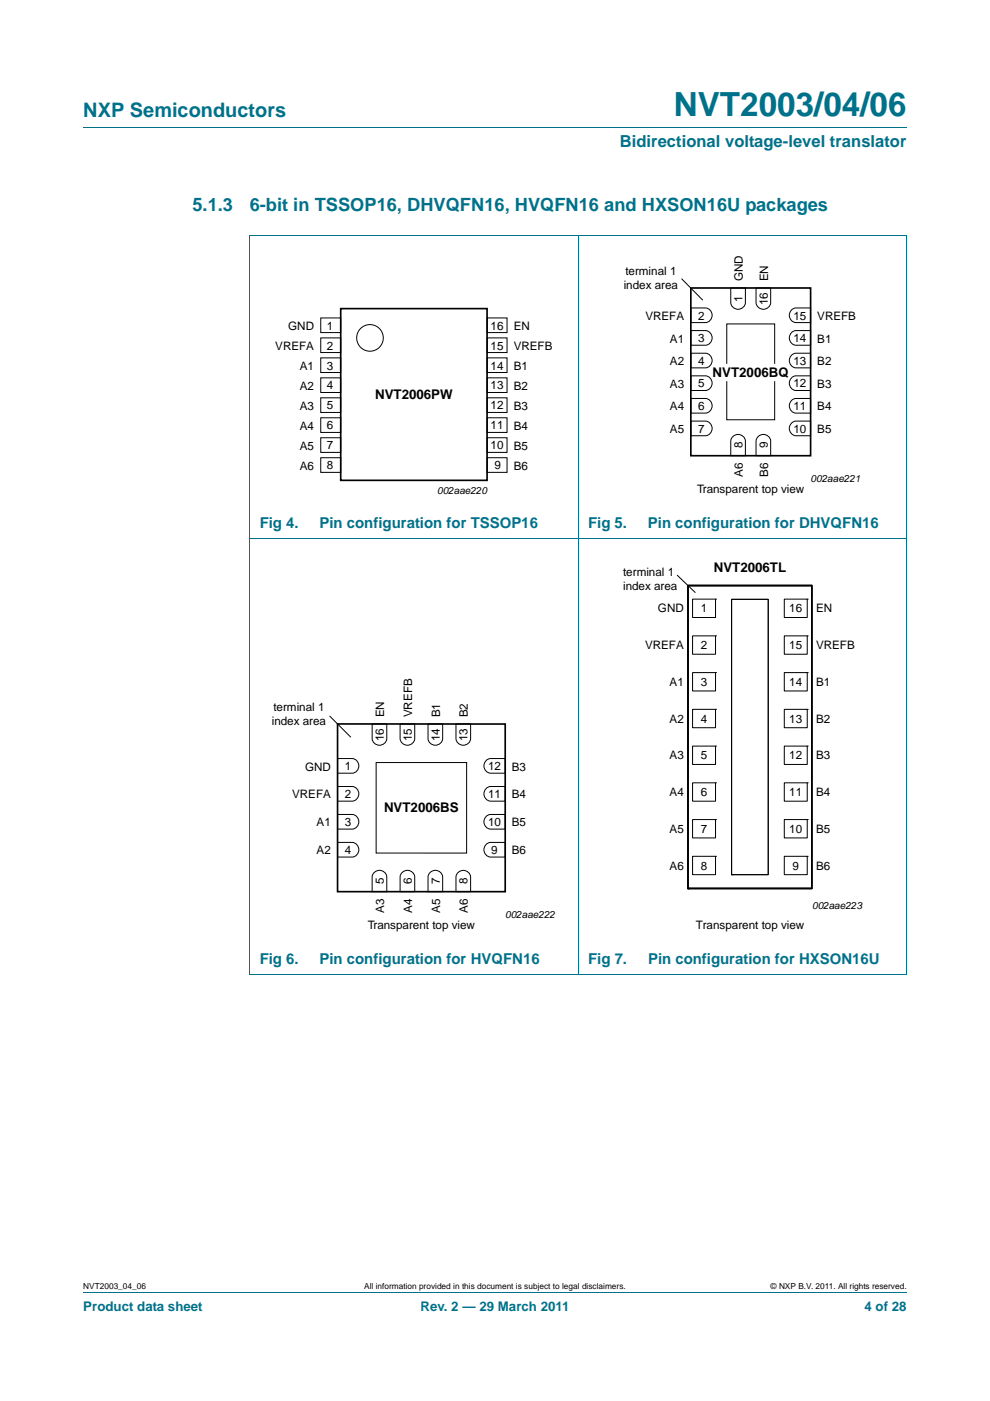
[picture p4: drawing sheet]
<svg xmlns="http://www.w3.org/2000/svg" width="210mm" height="297mm" viewBox="0 0 210 297" stroke-linecap="round" stroke-linejoin="round" font-family="sans-serif">
<path d="M17.7 27h174.6M52.9 49.9h139.4M53 50v156.5M122.6 49.9v156.7M192.3 50v156.5M52.9 114.1h139.4M52.9 206.5h139.4M17.7 273.9h174.6" fill="none" stroke="#00718a" stroke-width=".21"/>
<g fill="none" stroke="#000" stroke-width=".21">
<path d="M144.6 59.1l4.5 4.6M68 67.4h4.3v3.1h-4.3zM68 71.6h4.3v3.1h-4.3zM68 75.9h4.3v3.1h-4.3zM103.3 75.9h4.2v3.1h-4.2zM103.3 67.4h4.2v3.1h-4.2zM103.3 71.6h4.2v3.1h-4.2zM146.5 79.7h3.1a1.56 1.56 0 0 1 1.4 1.5 1.56 1.56 0 0 1-1.4 1.6h-3.1zM146.5 74.9h3.1a1.56 1.56 0 0 1 1.4 1.5 1.56 1.56 0 0 1-1.4 1.6h-3.1zM146.5 70.1h3.1a1.56 1.56 0 0 1 1.4 1.5 1.56 1.56 0 0 1-1.4 1.6h-3.1zM146.5 65.3h3.1a1.56 1.56 0 0 1 1.4 1.5 1.56 1.56 0 0 1-1.4 1.6h-3.1zM154.1 77.1v-8.4h10.2v8.4"/>
<path d="M155 61.1h3.1v3.1a1.56 1.56 0 0 1-1.6 1.4 1.56 1.56 0 0 1-1.5-1.4zM160.4 61.1h3.1v3.1a1.56 1.56 0 0 1-1.6 1.4 1.56 1.56 0 0 1-1.5-1.4zM168 75.2l.8-.3h3.1v3.1h-3.1a1.57 1.57 0 0 1-1.3-1.1 1.57 1.57 0 0 1 .5-1.7zM168 70.4l.8-.3h3.1v3.1h-3.1a1.57 1.57 0 0 1-1.3-1.1 1.57 1.57 0 0 1 .5-1.7zM168 65.6l.8-.3h3.1v3.1h-3.1a1.57 1.57 0 0 1-1.3-1.1 1.57 1.57 0 0 1 .5-1.7zM68 80.1h4.3v3.1h-4.3zM68 84.3h4.3v3.1h-4.3zM68 88.6h4.3v3.1h-4.3zM68 92.8h4.3v3.1h-4.3zM68 97h4.3v3.2h-4.3zM103.3 92.8h4.2v3.1h-4.2zM103.3 97h4.2v3.2h-4.2z"/>
<path d="M103.3 84.3h4.2v3.1h-4.2zM103.3 88.6h4.2v3.1h-4.2zM103.3 80.1h4.2v3.1h-4.2zM146.5 89.3h3.1a1.56 1.56 0 0 1 1.4 1.5 1.56 1.56 0 0 1-1.4 1.6h-3.1zM146.5 84.5h3.1a1.56 1.56 0 0 1 1.4 1.5 1.56 1.56 0 0 1-1.4 1.6h-3.1zM154.1 80.8v8.2h10.2v-8.2M155.3 92.7a1.57 1.57 0 0 1 1.7-.5 1.57 1.57 0 0 1 1.1 1.3v3.1h-3.1v-3.1zM160.7 92.7a1.57 1.57 0 0 1 1.6-.5 1.57 1.57 0 0 1 1.2 1.3v3.1h-3.1v-3.1zM168 89.6l.8-.3h3.1v3.1h-3.1a1.57 1.57 0 0 1-1.3-1.1 1.57 1.57 0 0 1 .5-1.7zM168 84.8l.8-.3h3.1v3.1h-3.1a1.57 1.57 0 0 1-1.3-1.1 1.57 1.57 0 0 1 .5-1.7zM168 80l.8-.3h3.1v3.1h-3.1a1.57 1.57 0 0 1-1.3-1.1 1.57 1.57 0 0 1 .5-1.7zM143.6 121.9l3.9 3.8"/>
<path d="M146.9 134.8h4.9v3.9h-4.9zM146.9 127h4.9v3.9h-4.9zM151.8 134.8h.1M151.8 127h.1M155.2 127.1h7.7v58.3h-7.7zM166.3 134.8h4.9v3.9h-4.9zM166.3 127h4.9v3.9h-4.9zM171.2 134.8h.1M171.2 127h.1M69.9 151.8l4.5 4.5M78.9 153.5h3.1v3.1a1.56 1.56 0 0 1-1.5 1.4 1.56 1.56 0 0 1-1.6-1.4zM84.9 153.5h3.1v3.1a1.56 1.56 0 0 1-1.6 1.4 1.56 1.56 0 0 1-1.5-1.4z"/>
<path d="M90.8 153.5h3.1v3.1a1.56 1.56 0 0 1-1.6 1.4 1.56 1.56 0 0 1-1.5-1.4zM96.7 153.5h3.1v3.1a1.56 1.56 0 0 1-1.5 1.4 1.56 1.56 0 0 1-1.6-1.4zM146.9 158.2h4.9v3.9h-4.9zM146.9 150.4h4.9v3.9h-4.9zM146.9 142.6h4.9v3.9h-4.9zM151.8 158.2h.1M151.8 150.4h.1M151.8 142.6h.1M166.3 158.2h4.9v3.9h-4.9zM166.3 150.4h4.9v3.9h-4.9zM166.3 142.6h4.9v3.9h-4.9zM171.2 158.2h.1"/>
<path d="M171.2 150.4h.1M171.2 142.6h.1M71.6 178.6h3.1a1.56 1.56 0 0 1 1.4 1.6 1.56 1.56 0 0 1-1.4 1.5h-3.1zM71.6 172.7h3.1a1.56 1.56 0 0 1 1.4 1.5 1.56 1.56 0 0 1-1.4 1.6h-3.1zM71.6 166.8h3.1a1.56 1.56 0 0 1 1.4 1.5 1.56 1.56 0 0 1-1.4 1.6h-3.1zM71.6 160.8h3.1a1.56 1.56 0 0 1 1.4 1.6 1.56 1.56 0 0 1-1.4 1.5h-3.1zM79.8 161.7h19.2v19.2h-19.2zM103.2 161.2l.9-.4h3.1v3.1h-3.1a1.57 1.57 0 0 1-1.4-1.1 1.57 1.57 0 0 1 .5-1.6zM103.2 178.9l.9-.3h3.1v3.1h-3.1a1.57 1.57 0 0 1-1.4-1.1 1.57 1.57 0 0 1 .5-1.7zM103.2 173l.9-.3h3.1v3.1h-3.1a1.57 1.57 0 0 1-1.4-1.1 1.57 1.57 0 0 1 .5-1.7zM103.2 167.1l.9-.3h3.1v3.1h-3.1a1.57 1.57 0 0 1-1.4-1.2 1.57 1.57 0 0 1 .5-1.6zM146.9 173.8h4.9v3.9h-4.9z"/>
<path d="M146.9 166h4.9v3.9h-4.9zM151.8 173.8h.1M151.8 166h.1M166.3 173.8h4.9v3.9h-4.9zM166.3 166h4.9v3.9h-4.9zM171.2 173.8h.1M171.2 166h.1M79.3 185.1a1.57 1.57 0 0 1 1.6-.5 1.57 1.57 0 0 1 1.1 1.3v3.2h-3.1v-3.2zM85.2 185.1a1.57 1.57 0 0 1 1.7-.5 1.57 1.57 0 0 1 1.1 1.3v3.2h-3.1v-3.2zM91.1 185.1a1.57 1.57 0 0 1 1.7-.5 1.57 1.57 0 0 1 1.1 1.3v3.2h-3.1v-3.2zM97 185.1a1.57 1.57 0 0 1 1.7-.5 1.57 1.57 0 0 1 1.1 1.3v3.2h-3.1v-3.2zM146.9 181.6h4.9v3.8h-4.9z"/>
<path d="M151.8 181.6h.1M155.2 185.4h.1M166.3 181.6h4.9v3.8h-4.9zM171.2 181.6h.1"/>
<circle cx="78.5" cy="71.6" r="2.82"/>
</g>
<path d="M72.3 65.4h31v36.4h-31zM146.5 61.1h25.4v35.5h-25.4zM145.9 124.1h26.3v64.3h-26.3zM71.6 153.5h35.6v35.6h-35.6z" fill="none" stroke="#000" stroke-width=".35"/>
<circle cx="145.9" cy="188.4" r=".18" fill="#000"/>
<text font-size="7" fill="#00718a" x="142.9" y="24.6">NVT2003/04/06</text>
<text font-size="4.2" fill="#00718a" x="17.7" y="24.9">NXP Semiconductors</text>
<g font-size="3.9" fill="#00718a">
<text x="40.8" y="44.7">5.1.3</text>
<text x="53" y="44.7">6-bit in TSSOP16, DHVQFN16, HVQFN16 and HXSON16U packages</text>
</g>
<text font-size="3.5" fill="#00718a" x="131.5" y="31.1">Bidirectional voltage-level translator</text>
<g font-size="3.2" fill="#00718a">
<text x="55.1" y="112">Fig 4.</text>
<text x="67.8" y="112">Pin configuration for TSSOP16</text>
<text x="124.7" y="112">Fig 5.</text>
<text x="137.4" y="112">Pin configuration for DHVQFN16</text>
<text x="55.1" y="204.4">Fig 6.</text>
<text x="67.8" y="204.4">Pin configuration for HVQFN16</text>
<text x="124.7" y="204.4">Fig 7.</text>
<text x="137.4" y="204.4">Pin configuration for HXSON16U</text>
</g>
<g font-size="2.8">
<text x="151.2" y="80">NVT2006BQ</text>
<text x="79.6" y="84.6">NVT2006PW</text>
<text x="151.4" y="121.3">NVT2006TL</text>
<text x="81.5" y="172.1">NVT2006BS</text>
</g>
<g font-size="2.8" fill="#00718a">
<text x="17.7" y="277.9">Product data sheet</text>
<text x="89.2" y="277.9">Rev. 2 — 29 March 2011</text>
<text x="183.4" y="277.9">4 of 28</text>
</g>
<g font-size="2.5">
<text x="132.6" y="58.2">terminal 1</text>
<text x="157.5" y="59.6" transform="rotate(-90 157.5 59.6)">GND</text>
<text x="162.9" y="59.6" transform="rotate(-90 162.9 59.6)">EN</text>
<text x="132.3" y="61.2">index area</text>
<text x="157.5" y="64" transform="rotate(-90 157.5 64)">1</text>
<text x="162.8" y="64.7" transform="rotate(-90 162.8 64.7)">16</text>
<text x="61.1" y="70">GND</text>
<text x="69.3" y="69.9">1</text>
<text x="104.1" y="69.9">16</text>
<text x="109" y="70">EN</text>
<text x="136.9" y="67.8">VREFA</text>
<text x="148.1" y="67.8">2</text>
<text x="168.3" y="67.8">15</text>
<text x="173.3" y="67.8">VREFB</text>
<text x="58.4" y="74.2">VREFA</text>
<text x="69.3" y="74.1">2</text>
<text x="104.1" y="74.1">15</text>
<text x="109" y="74.2">VREFB</text>
<text x="142.1" y="77.4">A2</text>
<text x="142.1" y="72.6">A1</text>
<text x="148.1" y="77.4">4</text>
<text x="148.1" y="72.6">3</text>
<text x="168.3" y="77.4">13</text>
<text x="168.3" y="72.6">14</text>
<text x="173.3" y="77.4">B2</text>
<text x="173.3" y="72.6">B1</text>
<text x="63.6" y="78.4">A1</text>
<text x="63.6" y="82.6">A2</text>
<text x="69.3" y="78.3">3</text>
<text x="69.3" y="82.6">4</text>
<text x="104.1" y="78.3">14</text>
<text x="104.1" y="82.6">13</text>
<text x="109" y="78.4">B1</text>
<text x="109" y="82.6">B2</text>
<text x="142.1" y="82.2">A3</text>
<text x="148.1" y="82.2">5</text>
<text x="168.3" y="82.2">12</text>
<text x="173.3" y="82.2">B3</text>
<text x="63.6" y="86.9">A3</text>
<text x="69.3" y="86.8">5</text>
<text x="104.1" y="86.8">12</text>
<text x="109" y="86.9">B3</text>
<text x="142.1" y="87">A4</text>
<text x="148.1" y="87">6</text>
<text x="168.3" y="87">11</text>
<text x="173.3" y="87">B4</text>
<text x="63.6" y="91.1">A4</text>
<text x="63.6" y="95.3">A5</text>
<text x="69.3" y="91">6</text>
<text x="69.3" y="95.3">7</text>
<text x="104.1" y="95.3">10</text>
<text x="104.1" y="91">11</text>
<text x="109" y="91.1">B4</text>
<text x="109" y="95.3">B5</text>
<text x="142.1" y="91.8">A5</text>
<text x="148.1" y="91.8">7</text>
<text x="157.5" y="95" transform="rotate(-90 157.5 95)">8</text>
<text x="162.8" y="95" transform="rotate(-90 162.8 95)">9</text>
<text x="168.3" y="91.8">10</text>
<text x="173.3" y="91.8">B5</text>
<text x="63.6" y="99.6">A6</text>
<text x="69.3" y="99.5">8</text>
<text x="104.9" y="99.5">9</text>
<text x="109" y="99.6">B6</text>
<text x="157.5" y="101.1" transform="rotate(-90 157.5 101.1)">A6</text>
<text x="162.9" y="101.1" transform="rotate(-90 162.9 101.1)">B6</text>
<text x="147.9" y="104.5">Transparent top view</text>
<text x="132.2" y="122.1">terminal 1</text>
<text x="132.2" y="125.1">index area</text>
<text x="139.6" y="129.8">GND</text>
<text x="148.6" y="129.8">1</text>
<text x="167.4" y="129.8">16</text>
<text x="173.1" y="129.8">EN</text>
<text x="136.8" y="137.6">VREFA</text>
<text x="148.6" y="137.6">2</text>
<text x="167.4" y="137.6">15</text>
<text x="173.1" y="137.6">VREFB</text>
<text x="142" y="145.4">A1</text>
<text x="148.6" y="145.4">3</text>
<text x="167.4" y="145.4">14</text>
<text x="173.1" y="145.4">B1</text>
<text x="57.6" y="153.7">index area</text>
<text x="58" y="150.7">terminal 1</text>
<text x="81.5" y="152.1" transform="rotate(-90 81.5 152.1)">EN</text>
<text x="87.4" y="152.1" transform="rotate(-90 87.4 152.1)">VREFB</text>
<text x="93.3" y="152.1" transform="rotate(-90 93.3 152.1)">B1</text>
<text x="99.3" y="152.1" transform="rotate(-90 99.3 152.1)">B2</text>
<text x="142" y="153.2">A2</text>
<text x="148.6" y="153.2">4</text>
<text x="167.4" y="153.2">13</text>
<text x="173.1" y="153.2">B2</text>
<text x="81.4" y="157.1" transform="rotate(-90 81.4 157.1)">16</text>
<text x="87.3" y="157.1" transform="rotate(-90 87.3 157.1)">15</text>
<text x="93.3" y="157.1" transform="rotate(-90 93.3 157.1)">14</text>
<text x="99.2" y="157.1" transform="rotate(-90 99.2 157.1)">13</text>
<text x="142" y="161">A3</text>
<text x="148.6" y="161">5</text>
<text x="167.4" y="161">12</text>
<text x="173.1" y="161">B3</text>
<text x="64.7" y="163.4">GND</text>
<text x="73.2" y="163.3">1</text>
<text x="103.5" y="163.3">12</text>
<text x="108.6" y="163.4">B3</text>
<text x="62" y="169.3">VREFA</text>
<text x="73.2" y="169.2">2</text>
<text x="103.5" y="169.2">11</text>
<text x="108.6" y="169.3">B4</text>
<text x="142" y="168.8">A4</text>
<text x="148.6" y="168.8">6</text>
<text x="167.4" y="168.8">11</text>
<text x="173.1" y="168.8">B4</text>
<text x="67.2" y="175.2">A1</text>
<text x="73.2" y="175.2">3</text>
<text x="103.5" y="175.2">10</text>
<text x="108.6" y="175.2">B5</text>
<text x="142" y="176.6">A5</text>
<text x="148.6" y="176.6">7</text>
<text x="167.4" y="176.6">10</text>
<text x="173.1" y="176.6">B5</text>
<text x="67.2" y="181.1">A2</text>
<text x="73.2" y="181.1">4</text>
<text x="104.2" y="181.1">9</text>
<text x="108.6" y="181.1">B6</text>
<text x="142" y="184.4">A6</text>
<text x="148.6" y="184.4">8</text>
<text x="168.1" y="184.4">9</text>
<text x="173.1" y="184.4">B6</text>
<text x="81.4" y="187.5" transform="rotate(-90 81.4 187.5)">5</text>
<text x="87.3" y="187.5" transform="rotate(-90 87.3 187.5)">6</text>
<text x="93.3" y="187.5" transform="rotate(-90 93.3 187.5)">7</text>
<text x="99.2" y="187.5" transform="rotate(-90 99.2 187.5)">8</text>
<text x="78" y="197">Transparent top view</text>
<text x="81.5" y="193.5" transform="rotate(-90 81.5 193.5)">A3</text>
<text x="87.4" y="193.5" transform="rotate(-90 87.4 193.5)">A4</text>
<text x="93.3" y="193.5" transform="rotate(-90 93.3 193.5)">A5</text>
<text x="99.3" y="193.5" transform="rotate(-90 99.3 193.5)">A6</text>
<text x="147.6" y="196.9">Transparent top view</text>
</g>
<g font-size="2.1">
<text x="92.7" y="104.7">002aae220</text>
<text x="171.9" y="102.3">002aae221</text>
<text x="107.2" y="194.7">002aae222</text>
<text x="172.3" y="192.7">002aae223</text>
</g>
<g font-size="1.8">
<text x="17.7" y="273.3">NVT2003_04_06</text>
<text x="77.2" y="273.3">All information provided in this document is subject to legal disclaimers.</text>
<text x="163.5" y="273.3">© NXP B.V. 2011. All rights reserved.</text>
</g>
</svg>
